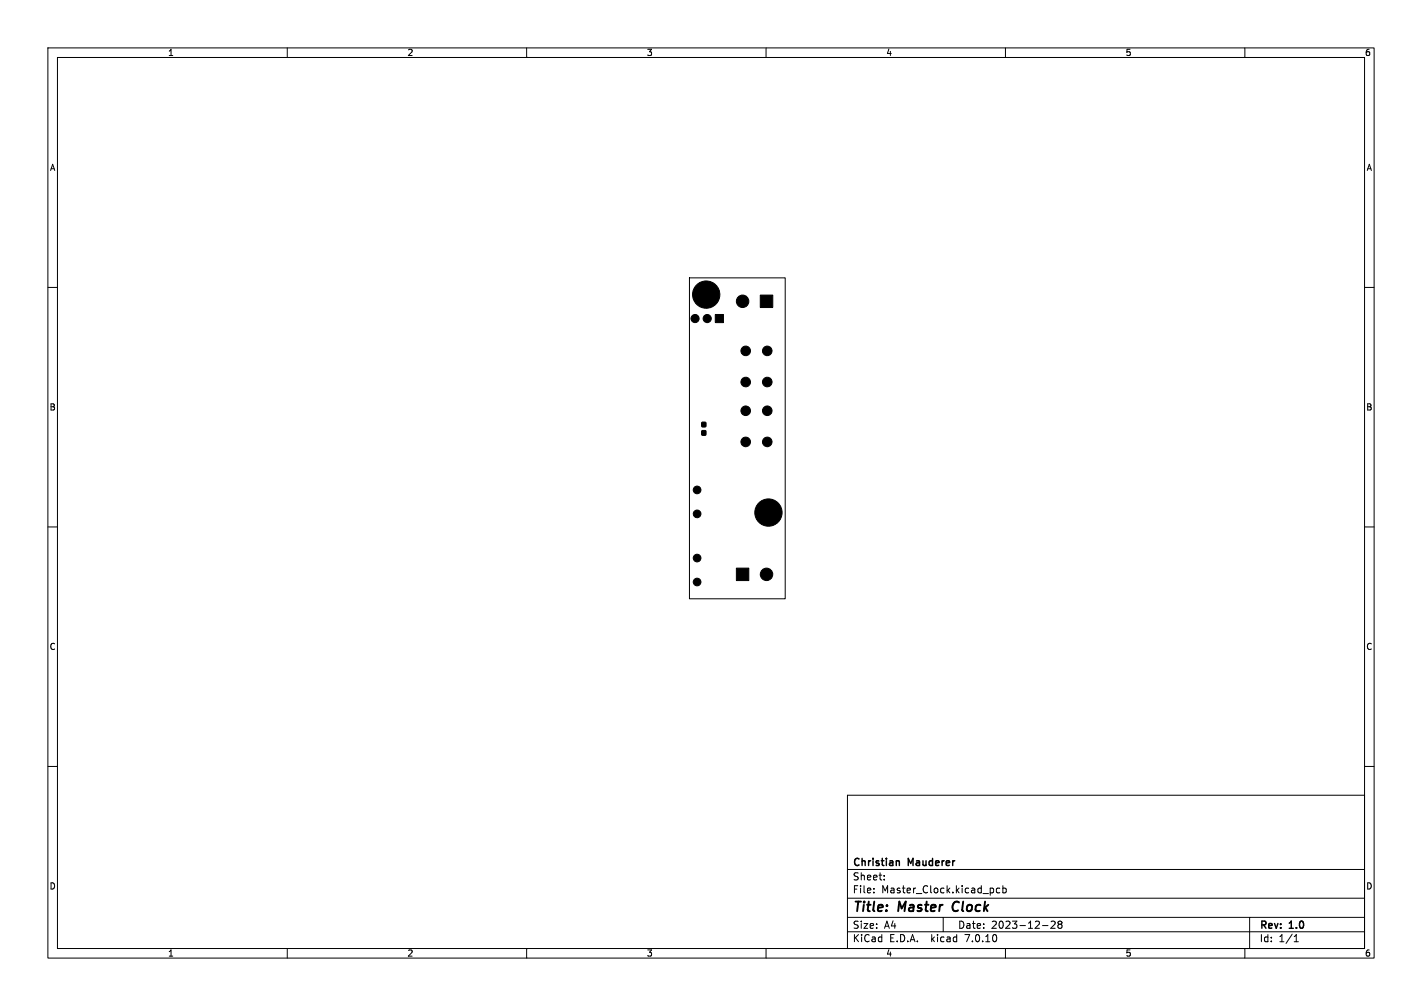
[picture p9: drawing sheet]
<svg xmlns="http://www.w3.org/2000/svg" width="297mm" height="210mm" viewBox="0 0 297 210" stroke-linecap="round" stroke-linejoin="round" font-family="sans-serif">
<g fill="none" stroke="#000" stroke-width=".21">
<path d="M10 10h277v190h-277zM12 12h273v186h-273zM60 10v2M110 10v2M160 10v2M210 10v2M260 10v2M10 60h2M144 58h20v67h-20zM285 60h2M10 110h2M285 110h2"/>
<path d="M10 160h2M285 160h2M177 166h108v32h-108zM60 198v2M110 198v2M160 198v2M177 194.5h108M177 191.5h108M177 187.5h108M177 181.5h108M182.5 186.3v.1M182.5 185.5v.1"/>
<path d="M184.7 183.6v.1M184.7 182.8v.1M197 191.5v3M207.5 185.5v.8M208.8 185.5l-.4-.1-.3 .3 .1 .6h.6M209.5 185.5l.4-.1 .3 .3-.2 .6h-.5M209.5 184.9v1.5M210 198v2M217.7 193.2h1.2M219.5 192.4l.6-.1 .3 .4-.9 1.1h.9M221.2 192.9l-.2-.2 .2-.4 .5 .1 .1 .2-.3 .3M221.2 192.9l-.2 .3v.3l.2 .3 .5-.1 .1-.2-.1-.4-.2-.2"/>
<path d="M221.2 192.9h.3M260 198v2M261 191.5v6.5M270.3 196.6h.9M270.3 195.5l.4-.4v1.5"/>
</g>
<path d="M199.2 188.5l-.3 .9 .3 .7" fill="none" stroke="#000" stroke-width=".4"/>
<path d="M187.6 179.7l.2 .2v.8" fill="none" stroke="#000" stroke-width=".3"/>
<g fill="#000" stroke="#000" stroke-width=".21">
<path d="M149.4 65.7h1.7v1.6h-1.7zM158.8 61.6h2.6v2.6h-2.6zM146.6 89.9h.8v.9h-.8zM146.6 88.2h.8v.9h-.8zM153.8 118.6h2.6v2.6h-2.6z"/>
<circle cx="145.2" cy="66.5" r=".85"/>
<circle cx="147.5" cy="61.5" r="2.85"/>
<circle cx="147.7" cy="66.5" r=".85"/>
<circle cx="155.1" cy="62.9" r="1.3"/>
<circle cx="155.7" cy="73.2" r="1"/>
<circle cx="155.7" cy="79.7" r="1"/>
<circle cx="160.3" cy="73.2" r="1"/>
<circle cx="160.3" cy="79.7" r="1"/>
<circle cx="155.7" cy="92.2" r="1"/>
<circle cx="155.7" cy="85.7" r="1"/>
<circle cx="160.3" cy="92.2" r="1"/>
<circle cx="160.3" cy="85.7" r="1"/>
<circle cx="145.6" cy="102.3" r=".8"/>
<circle cx="145.6" cy="116.5" r=".8"/>
<circle cx="145.6" cy="107.3" r=".8"/>
<circle cx="160.1" cy="119.9" r="1.3"/>
<circle cx="160.5" cy="107" r="2.85"/>
<circle cx="145.6" cy="121.5" r=".8"/>
</g>
<g font-size="2.8">
<text x="178" y="190.9">Title:</text>
<text x="187.7" y="190.9">Master</text>
<text x="199.8" y="190.9">Clock</text>
</g>
<g font-size="2.1">
<text x="178" y="184">Sheet:</text>
<text x="178" y="181.2">Christian</text>
<text x="189.7" y="181.2">Mauderer</text>
<text x="178" y="186.7">File:</text>
<text x="184.1" y="186.7">Master_Clock.kicad_pcb</text>
<text x="178" y="196.9">KiCad</text>
<text x="178" y="194.1">Size:</text>
<text x="184.7" y="194.1">A4</text>
<text x="185.7" y="196.9">E.D.A.</text>
<text x="194.6" y="196.9">kicad</text>
<text x="200" y="194.1">Date:</text>
<text x="201.8" y="196.9">7.0.10</text>
<text x="207" y="194.1">2023-12-28</text>
<text x="263" y="194.3">Rev:</text>
<text x="263" y="196.9">Id:</text>
<text x="267.1" y="196.9">1/1</text>
<text x="269.4" y="194.3">1.0</text>
</g>
<g font-size="1.8">
<text x="35" y="11.9">1</text>
<text x="85" y="11.9">2</text>
<text x="135" y="11.9">3</text>
<text x="185" y="11.9">4</text>
<text x="235" y="11.9">5</text>
<text x="285" y="11.9">6</text>
<text x="10.3" y="35.9">A</text>
<text x="285.4" y="35.9">A</text>
<text x="10.3" y="85.9">B</text>
<text x="285.3" y="85.9">B</text>
<text x="10.3" y="135.9">C</text>
<text x="285.3" y="135.9">C</text>
<text x="10.3" y="185.9">D</text>
<text x="285.3" y="185.9">D</text>
<text x="35" y="199.9">1</text>
<text x="85" y="199.9">2</text>
<text x="135" y="199.9">3</text>
<text x="185" y="199.9">4</text>
<text x="235" y="199.9">5</text>
<text x="285" y="199.9">6</text>
</g>
</svg>
